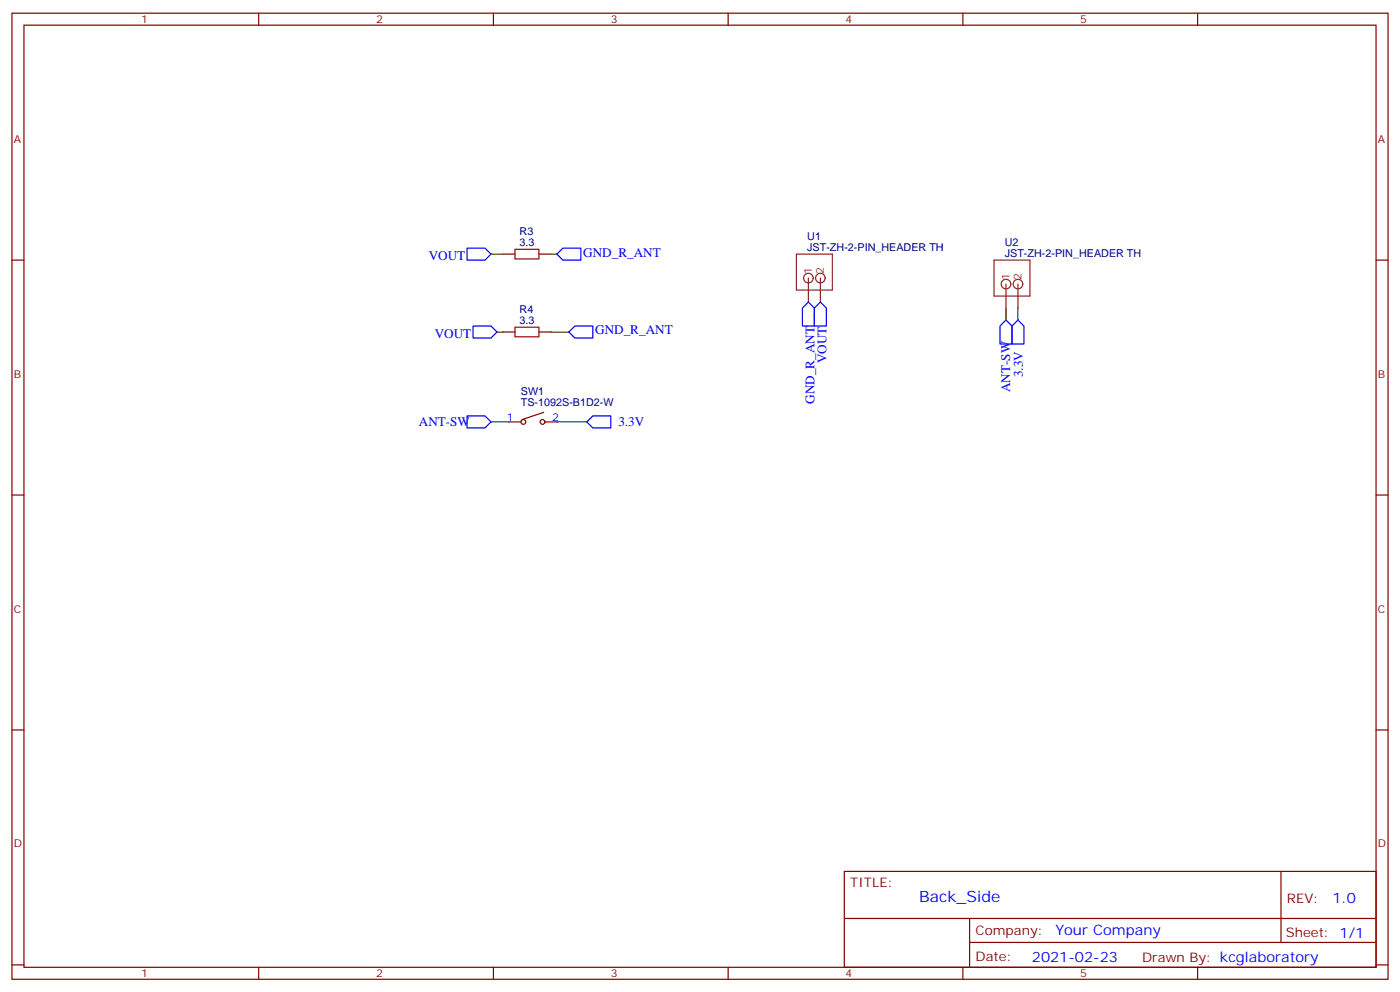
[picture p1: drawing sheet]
<svg xmlns="http://www.w3.org/2000/svg" width="412mm" height="292mm" viewBox="0 0 412 292" stroke-linecap="round" stroke-linejoin="round" font-family="sans-serif">
<g fill="none" stroke="#870000" stroke-width=".35">
<path d="M3.5 3.9h405.4v284.3h-405.4zM7.1 7.4h398.2v277.3h-398.2zM76.2 3.9v3.5M145.3 3.9v3.5M214.5 3.9v3.5M283.6 3.9v3.5M352.8 3.9v3.5M3.5 76.6h3.6M148.2 74.8h3.5M158.7 74.8h3.6M405.3 76.6h3.6M148.2 97.7h3.5"/>
<path d="M158.7 97.7h3.6M149.9 124.2h3.6M160.2 121.4l-6.4 2.1M160.5 124.2h3.5M3.5 145.7h3.6M405.3 145.7h3.6M3.5 214.8h3.6M405.3 214.8h3.6M248.7 256.5h156.6v28.2h-156.6zM377.3 256.5v20.9M248.7 270.3h156.5M285.6 277.4h119.6"/>
<path d="M285.6 270.3v14.1M3.5 284h3.6M76.2 284.7v3.5M145.3 284.7v3.5M214.5 284.7v3.5M283.6 284.7v3.5M352.8 284.7v3.5M405.3 284h3.6"/>
<circle cx="154.2" cy="124.2" r=".71"/>
<circle cx="159.8" cy="124.2" r=".71"/>
</g>
<path d="M137.6 73h5.3l1.7 1.8-1.7 1.8h-5.3zM164 74.8l1.8-1.8h5.3v3.6h-5.3zM139.3 96h5.3l1.8 1.7-1.8 1.8h-5.3zM167.6 97.7l1.7-1.7h5.3v3.5h-5.3zM238.1 88.9l1.8 1.8v5.3h-3.5v-5.3zM241.7 88.9l1.7 1.8v5.3h-3.5v-5.3zM294.6 96l1.7-1.8 1.8 1.8v5.2h-3.5zM299.9 94.2l1.7 1.8v5.2h-3.5v-5.2zM137.6 122.4h5.3l1.7 1.8-1.7 1.7h-5.3zM172.9 124.2l1.7-1.8h5.3v3.5h-5.3z" fill="none" stroke="#00f" stroke-width=".35"/>
<g fill="none" stroke="#8c2424" stroke-width=".35">
<path d="M234.6 74.8h10.6v10.6h-10.6zM292.8 76.6h10.6v10.5h-10.6zM238.1 81.8v7.1M241.7 81.8v7.1M296.3 83.6v7.1M299.9 83.6v7.1"/>
<circle cx="238.1" cy="81.8" r="1.41"/>
<circle cx="241.7" cy="81.8" r="1.41"/>
<circle cx="296.3" cy="83.6" r="1.41"/>
<circle cx="299.9" cy="83.6" r="1.41"/>
</g>
<path d="M151.7 73.4h7v2.8h-7zM151.7 96.3h7v2.8h-7z" fill="none" stroke="#a10000" stroke-width=".35"/>
<path d="M144.6 74.8h3.6M162.3 74.8h1.7M146.4 97.7h1.8M162.3 97.7h5.3M296.3 90.7v3.5M299.9 90.7v3.5M144.6 124.2h5.3M164 124.2h8.9" fill="none" stroke="#008700" stroke-width=".35"/>
<text font-size="4.6" fill="#00f" x="270.8" y="265.5">Back_Side</text>
<g font-size="4.2" fill="#00f">
<text x="392.5" y="265.7">1.0</text>
<text x="310.9" y="275.3">Your Company</text>
<text x="304" y="283.1">2021-02-23</text>
</g>
<g font-size="3.9" fill="#00f">
<text x="126.3" y="76.6">VOUT</text>
<text x="171.8" y="75.5">GND_R_ANT</text>
<text x="128.1" y="99.5">VOUT</text>
<text x="175.3" y="98.4">GND_R_ANT</text>
<text x="243.4" y="106.9" transform="rotate(-90 243.4 106.9)">VOUT</text>
<text x="301.3" y="111" transform="rotate(-90 301.3 111)">3.3V</text>
<text x="240" y="118.8" transform="rotate(-90 240 118.8)">GND_R_ANT</text>
<text x="297.6" y="115.4" transform="rotate(-90 297.6 115.4)">ANT-SW</text>
<text x="123.4" y="125.4">ANT-SW</text>
<text x="182.2" y="125.3">3.3V</text>
</g>
<g font-size="3.9" fill="#800">
<text x="250.5" y="261.1">TITLE:</text>
<text x="379.1" y="265.7">REV:</text>
<text x="287.4" y="275.3">Company:</text>
<text x="378.7" y="275.9">Sheet: 1/1</text>
<text x="287.4" y="282.9">Date:</text>
<text x="336.4" y="283">Drawn By: kcglaboratory</text>
</g>
<g font-size="3.2" fill="#800">
<text x="41.6" y="6.9">1</text>
<text x="110.8" y="6.9">2</text>
<text x="179.9" y="6.9">3</text>
<text x="249.1" y="6.9">4</text>
<text x="318.2" y="6.9">5</text>
<text x="4.1" y="42">A</text>
<text x="405.9" y="42">A</text>
<text x="4.1" y="111.1">B</text>
<text x="405.9" y="111.1">B</text>
<text x="4.1" y="180.3">C</text>
<text x="405.9" y="180.3">C</text>
<text x="4.1" y="249.4">D</text>
<text x="405.9" y="249.4">D</text>
<text x="41.6" y="287.7">1</text>
<text x="110.8" y="287.7">2</text>
<text x="179.9" y="287.7">3</text>
<text x="249.1" y="287.7">4</text>
<text x="318.2" y="287.7">5</text>
</g>
<g font-size="3.2" fill="#000080">
<text x="153" y="69.3">R3</text>
<text x="237.8" y="70.6">U1</text>
<text x="153" y="72.3">3.3</text>
<text x="237.8" y="73.7">JST-ZH-2-PIN_HEADER TH</text>
<text x="296" y="75.5">JST-ZH-2-PIN_HEADER TH</text>
<text x="296" y="72.3">U2</text>
<text x="153" y="95.2">3.3</text>
<text x="153" y="92.2">R4</text>
<text x="153.4" y="119.5">TS-1092S-B1D2-W</text>
<text x="153.4" y="116.3">SW1</text>
</g>
<g font-size="3.2" fill="#8d2323">
<text x="239.2" y="80.8" transform="rotate(-90 239.2 80.8)">1</text>
<text x="242.7" y="80.8" transform="rotate(-90 242.7 80.8)">2</text>
<text x="297.4" y="82.5" transform="rotate(-90 297.4 82.5)">1</text>
<text x="300.9" y="82.5" transform="rotate(-90 300.9 82.5)">2</text>
</g>
<g font-size="3.2" fill="#00f">
<text x="149.3" y="123.8">1</text>
<text x="162.6" y="123.8">2</text>
</g>
</svg>
